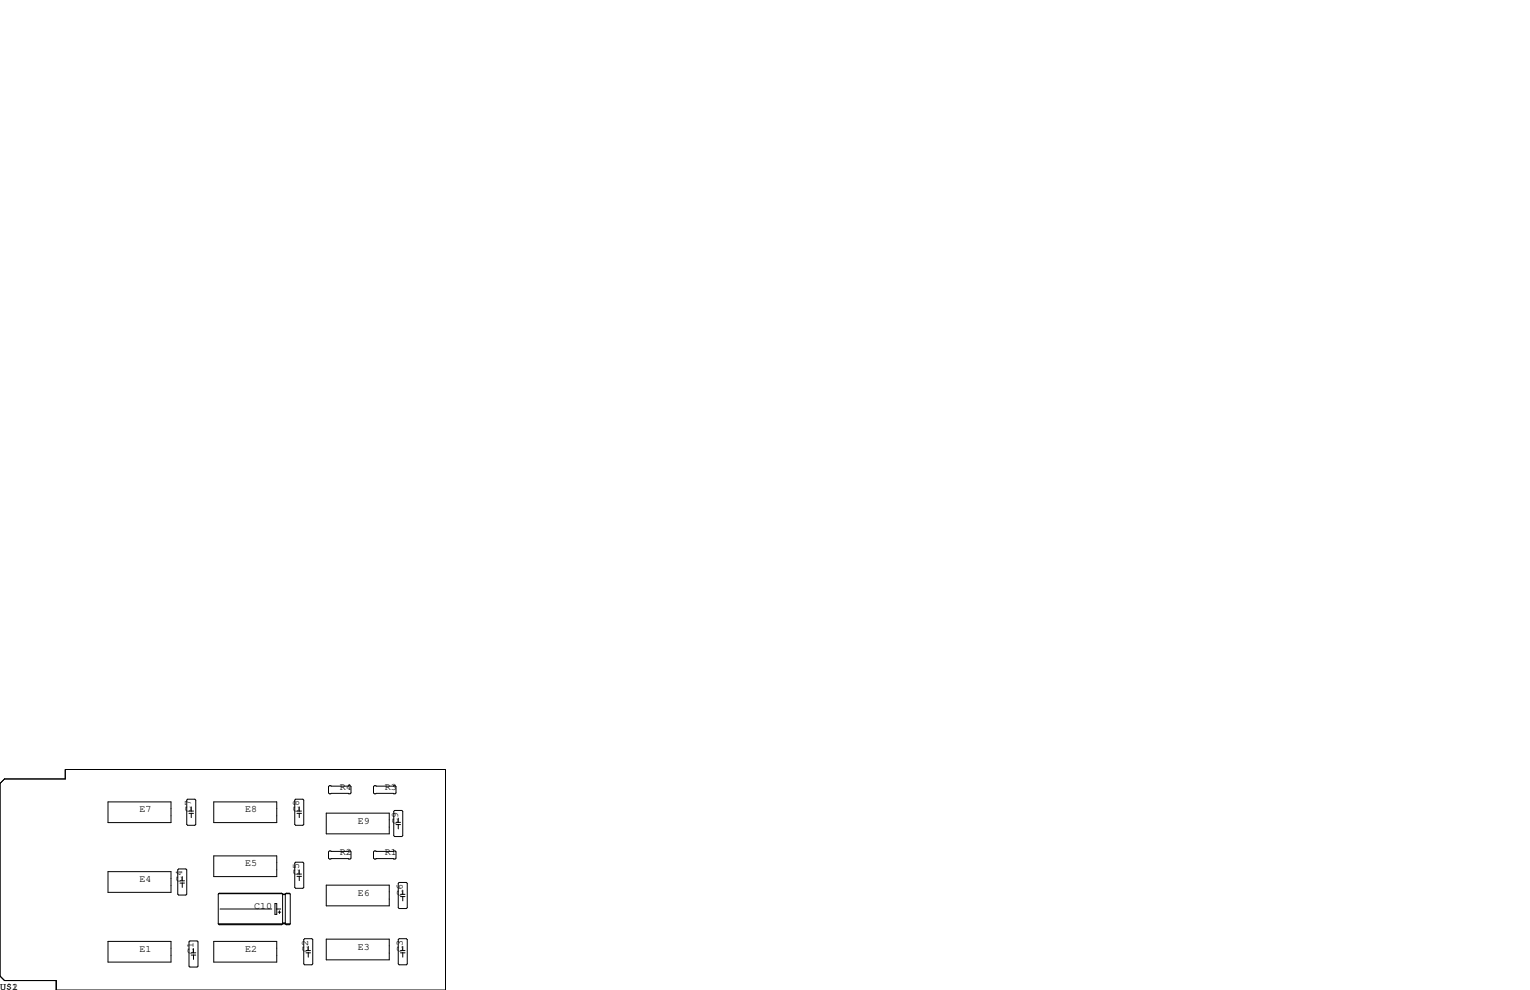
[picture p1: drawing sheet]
<svg xmlns="http://www.w3.org/2000/svg" width="432mm" height="279mm" viewBox="0 0 432 279" stroke-linecap="round" stroke-linejoin="round" font-family="sans-serif">
<g fill="none" stroke="#000" stroke-width=".28">
<path d="M0 221.1l1.3-1.3h17.1v-2.6h107.3v62.2h-109.8v-2.7h-14.6l-1.3-1.2zM30.5 226.3h17.8v5.9h-17.8zM53 225.6h2l.2 .2v6.9l-.2 .2h-2l-.3-.2v-6.9zM53.3 229.5h1.3M53.3 228.9h1.3M54 227.7v1.2M54 229.5v1.3M60.3 226.3h17.8v5.9h-17.8zM83.4 225.6h2.1l.2 .2v6.9l-.2 .2h-2.1l-.2-.2v-6.9zM83.8 229.5h1.3M83.8 228.9h1.3M84.5 227.7v1.2"/>
<path d="M84.5 229.5v1.3M92.1 229.5h17.8v5.8h-17.8zM93 221.7h5.8l.3 .3v1.8l-.3 .2h-5.8l-.3-.2v-1.8zM105.7 221.7h5.8l.3 .3v1.8l-.3 .2h-5.8l-.3-.2v-1.8zM111.4 228.7h2l.3 .3v6.8l-.3 .3h-2l-.3-.3v-6.8zM111.8 232.7h1.2M111.8 232.1h1.2M112.4 230.9v1.2M112.4 232.7v1.2M30.5 246h17.8v5.8h-17.8zM50.2 245.5l.2-.3h2.1l.2 .3v6.8l-.2 .3h-2.1l-.2-.3zM50.8 249.2h1.3"/>
<path d="M50.8 248.6h1.3M51.4 247.4v1.2M51.4 249.2v1.2M60.3 241.6h17.8v5.8h-17.8zM61.7 252.2h17.9M62.1 256.5h14.6M77.6 255h.5v3.1h-.5zM78.1 256.5h1.1M78.5 257.4h.7M78.9 257v.8M79.5 252.1h-17.7l-.2 .2v8.4M79.5 252.1h-17.7"/>
<path d="M79.5 252.1l.3 .2M79.8 252.3h.7M79.8 252.3v8.4l-.3 .3h-17.7l-.2-.3M79.8 252.5h.7M80.5 252.3v8.4l.3 .3h.9l.2-.3M80.6 252.2h1.2M80.8 252.1l-.3 .2M80.8 252.1h.9l.2 .2v8.4M80.8 252.1h.9M83.4 243.3h2.1l.2 .3v6.8l-.2 .3h-2.1l-.2-.3v-6.8zM83.8 247.3h1.3M83.8 246.7h1.3"/>
<path d="M84.5 245.5v1.2M84.5 247.3v1.2M92.1 249.8h17.8v5.9h-17.8zM93 240.2h5.8l.3 .2v1.8l-.3 .2h-5.8l-.3-.2v-1.8zM105.7 240.2h5.8l.3 .2v1.8l-.3 .2h-5.8l-.3-.2v-1.8zM112.4 249.3l.2-.3h2.1l.2 .3v6.9l-.2 .2h-2.1l-.2-.2zM113 253h1.3M113 252.4h1.3M113.7 251.2v1.2M113.7 253v1.3M30.5 265.7h17.8v5.8h-17.8zM53.3 265.8l.3-.2h2l.3 .2v6.9l-.3 .2h-2l-.3-.2z"/>
<path d="M54 269.5h1.2M54 268.9h1.2M54.6 267.7v1.2M54.6 269.5v1.3M60.3 265.7h17.8v5.8h-17.8zM61.6 260.7h20.3M61.8 260.9h17.7M79.8 260.5h.7M79.9 260.6h.5M80.8 260.9h.9M85.7 265.2l.3-.3h2l.3 .3v6.8l-.3 .3h-2l-.3-.3zM86.4 268.9h1.2"/>
<path d="M86.4 268.3h1.2M87 267.1v1.2M87 268.9v1.2M92.1 265h17.8v5.9h-17.8zM112.4 265.2l.2-.3h2.1l.2 .3v6.8l-.2 .3h-2.1l-.2-.3zM113 268.9h1.3M113 268.3h1.3M113.7 267.1v1.2M113.7 268.9v1.2"/>
</g>
<g font-size="2.8">
<text x="95.9" y="222.9">R4</text>
<text x="108.6" y="222.9">R3</text>
<text x="39.4" y="229.2">E7</text>
<text x="54" y="229.2" transform="rotate(-90 54 229.2)">C7</text>
<text x="69.2" y="229.2">E8</text>
<text x="84.5" y="229.2" transform="rotate(-90 84.5 229.2)">C8</text>
<text x="101" y="232.4">E9</text>
<text x="112.4" y="232.4" transform="rotate(-90 112.4 232.4)">C9</text>
<text x="69.2" y="244.5">E5</text>
<text x="95.9" y="241.3">R2</text>
<text x="108.6" y="241.3">R1</text>
<text x="39.4" y="248.9">E4</text>
<text x="51.4" y="248.9" transform="rotate(-90 51.4 248.9)">C4</text>
<text x="84.5" y="247" transform="rotate(-90 84.5 247)">C5</text>
<text x="71.8" y="256.5">C10</text>
<text x="101" y="252.7">E6</text>
<text x="113.7" y="252.7" transform="rotate(-90 113.7 252.7)">C6</text>
<text x="39.4" y="268.6">E1</text>
<text x="54.6" y="269.2" transform="rotate(-90 54.6 269.2)">C1</text>
<text x="69.2" y="268.6">E2</text>
<text x="87" y="268.6" transform="rotate(-90 87 268.6)">C2</text>
<text x="101" y="268">E3</text>
<text x="113.7" y="268.6" transform="rotate(-90 113.7 268.6)">C3</text>
<text x="0" y="279.4">U$1</text>
<text x="3.4" y="279.4">2</text>
</g>
</svg>
